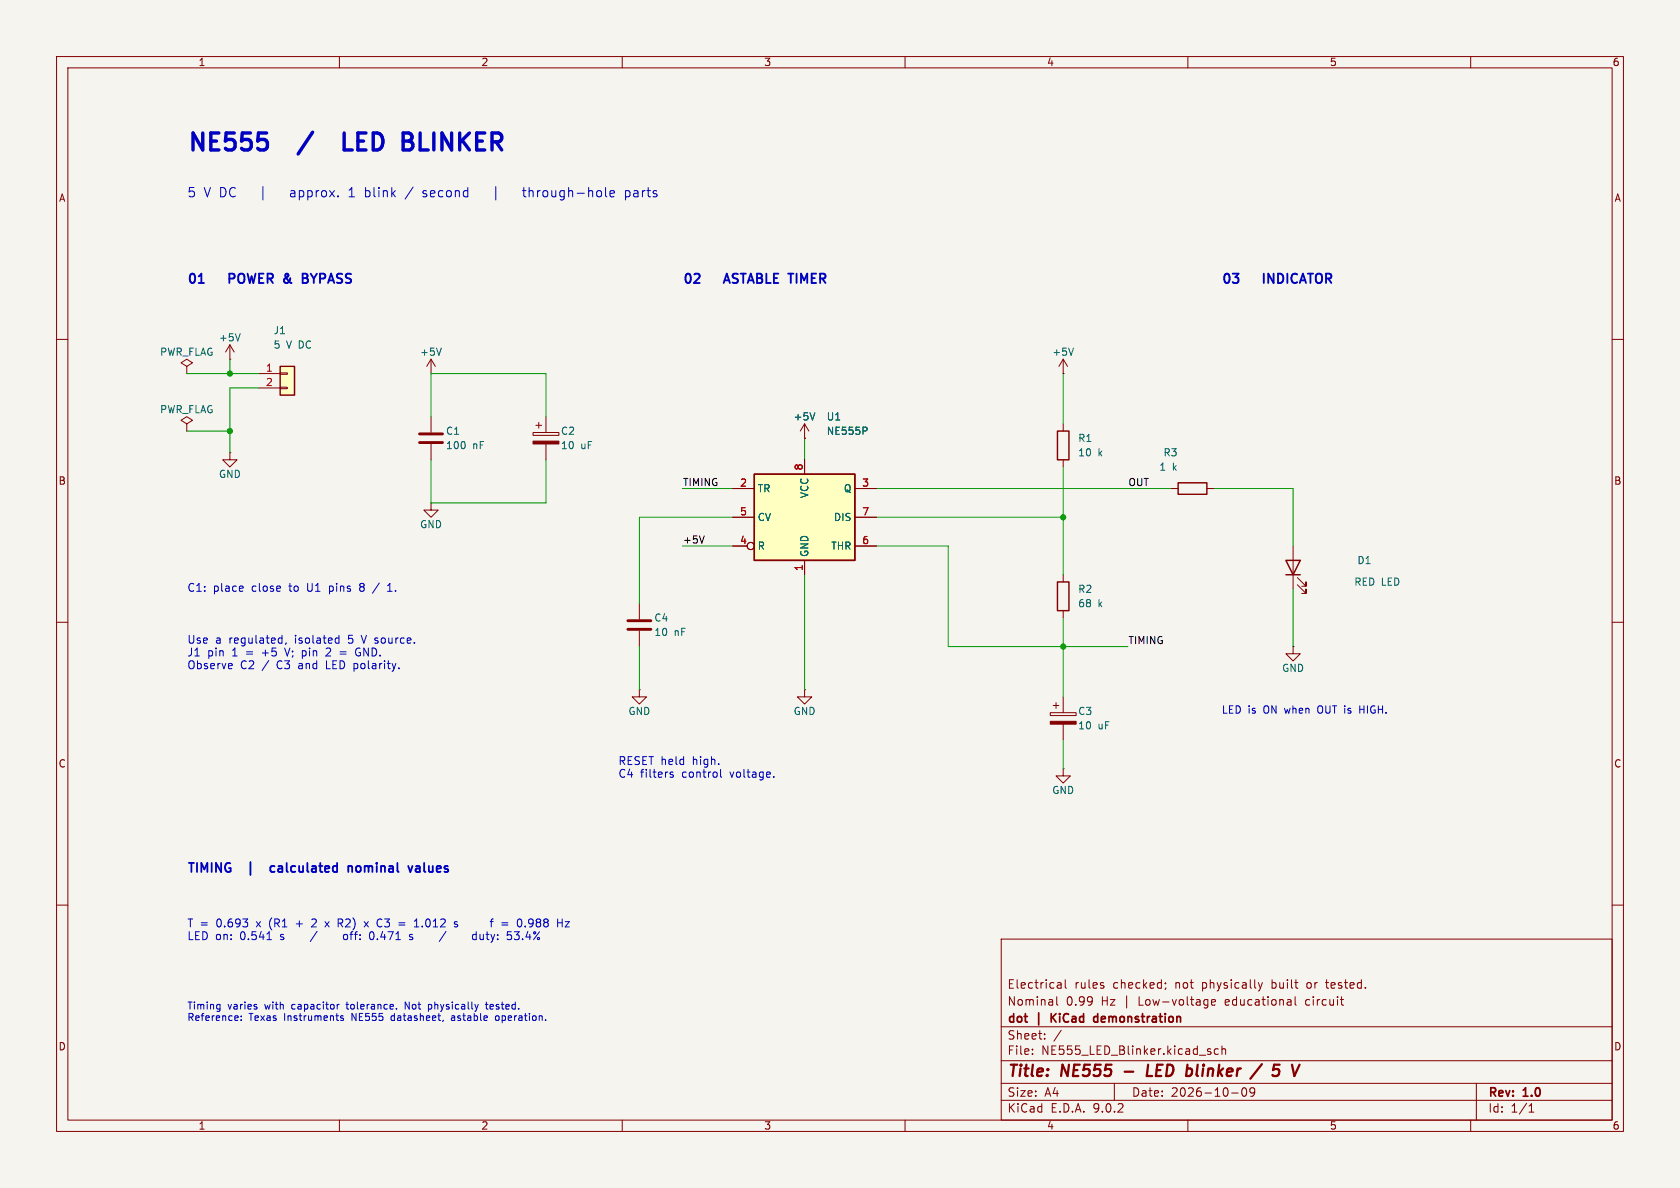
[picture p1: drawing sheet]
(kicad_sch (version 20250114) (generator "eeschema") (generator_version "9.0") (paper "A4") (title_block (title "NE555 - LED blinker / 5 V") (date "2026-10-09") (rev "1.0") (company "dot | KiCad demonstration") (comment 1 "Nominal 0.99 Hz | Low-voltage educational circuit") (comment 2 "Electrical rules checked; not physically built or tested."))
(lib_symbols (symbol "Timer:NE555P"
  (exclude_from_sim no)
  (in_bom yes)
  (on_board yes)
  (property "Reference" "U" (at -10.16 8.89 0) (effects (font (size 1.27 1.27)) (justify left)))
  (property "Value" "NE555P" (at 2.54 8.89 0) (effects (font (size 1.27 1.27)) (justify left)))
  (property "Footprint" "Package_DIP:DIP-8_W7.62mm" (at 16.51 -10.16 0) (effects (font (size 1.27 1.27)) (hide yes)))
  (property "Datasheet" "http://www.ti.com/lit/ds/symlink/ne555.pdf" (at 21.59 -10.16 0) (effects (font (size 1.27 1.27)) (hide yes)))
  (property "Description" "Precision Timers, 555 compatible,  PDIP-8" (at 0 0 0) (effects (font (size 1.27 1.27)) (hide yes)))
  (symbol "NE555P_0_0"
   (pin power_in line (at 0 10.16 270) (length 2.54) (name "VCC" (effects (font (size 1.27 1.27)))) (number "8" (effects (font (size 1.27 1.27)))))
   (pin power_in line (at 0 -10.16 90) (length 2.54) (name "GND" (effects (font (size 1.27 1.27)))) (number "1" (effects (font (size 1.27 1.27))))))
  (symbol "NE555P_0_1"
   (rectangle (start -8.89 -7.62) (end 8.89 7.62) (stroke (width 0.254) (type default)) (fill (type background)))
   (rectangle (start -8.89 -7.62) (end 8.89 7.62) (stroke (width 0.254) (type default)) (fill (type background))))
  (symbol "NE555P_1_1"
   (pin input line (at -12.7 5.08 0) (length 3.81) (name "TR" (effects (font (size 1.27 1.27)))) (number "2" (effects (font (size 1.27 1.27)))))
   (pin input line (at -12.7 0 0) (length 3.81) (name "CV" (effects (font (size 1.27 1.27)))) (number "5" (effects (font (size 1.27 1.27)))))
   (pin input inverted (at -12.7 -5.08 0) (length 3.81) (name "R" (effects (font (size 1.27 1.27)))) (number "4" (effects (font (size 1.27 1.27)))))
   (pin output line (at 12.7 5.08 180) (length 3.81) (name "Q" (effects (font (size 1.27 1.27)))) (number "3" (effects (font (size 1.27 1.27)))))
   (pin input line (at 12.7 0 180) (length 3.81) (name "DIS" (effects (font (size 1.27 1.27)))) (number "7" (effects (font (size 1.27 1.27)))))
   (pin input line (at 12.7 -5.08 180) (length 3.81) (name "THR" (effects (font (size 1.27 1.27)))) (number "6" (effects (font (size 1.27 1.27))))))
  (embedded_fonts no))
(symbol "Device:R"
  (pin_numbers (hide yes))
  (pin_names
   (offset 0))
  (exclude_from_sim no)
  (in_bom yes)
  (on_board yes)
  (property "Reference" "R" (at 2.032 0 90) (effects (font (size 1.27 1.27))))
  (property "Value" "R" (at 0 0 90) (effects (font (size 1.27 1.27))))
  (property "Footprint" "" (at -1.778 0 90) (effects (font (size 1.27 1.27)) (hide yes)))
  (property "Datasheet" "~" (at 0 0 0) (effects (font (size 1.27 1.27)) (hide yes)))
  (property "Description" "Resistor" (at 0 0 0) (effects (font (size 1.27 1.27)) (hide yes)))
  (symbol "R_0_1"
   (rectangle (start -1.016 -2.54) (end 1.016 2.54) (stroke (width 0.254) (type default)) (fill (type none))))
  (symbol "R_1_1"
   (pin passive line (at 0 3.81 270) (length 1.27) (name "~" (effects (font (size 1.27 1.27)))) (number "1" (effects (font (size 1.27 1.27)))))
   (pin passive line (at 0 -3.81 90) (length 1.27) (name "~" (effects (font (size 1.27 1.27)))) (number "2" (effects (font (size 1.27 1.27))))))
  (embedded_fonts no))
(symbol "Device:C"
  (pin_numbers (hide yes))
  (pin_names
   (offset 0.254))
  (exclude_from_sim no)
  (in_bom yes)
  (on_board yes)
  (property "Reference" "C" (at 0.635 2.54 0) (effects (font (size 1.27 1.27)) (justify left)))
  (property "Value" "C" (at 0.635 -2.54 0) (effects (font (size 1.27 1.27)) (justify left)))
  (property "Footprint" "" (at 0.9652 -3.81 0) (effects (font (size 1.27 1.27)) (hide yes)))
  (property "Datasheet" "~" (at 0 0 0) (effects (font (size 1.27 1.27)) (hide yes)))
  (property "Description" "Unpolarized capacitor" (at 0 0 0) (effects (font (size 1.27 1.27)) (hide yes)))
  (symbol "C_0_1"
   (polyline (pts (xy -2.032 0.762) (xy 2.032 0.762)) (stroke (width 0.508) (type default)) (fill (type none)))
   (polyline (pts (xy -2.032 -0.762) (xy 2.032 -0.762)) (stroke (width 0.508) (type default)) (fill (type none))))
  (symbol "C_1_1"
   (pin passive line (at 0 3.81 270) (length 2.794) (name "~" (effects (font (size 1.27 1.27)))) (number "1" (effects (font (size 1.27 1.27)))))
   (pin passive line (at 0 -3.81 90) (length 2.794) (name "~" (effects (font (size 1.27 1.27)))) (number "2" (effects (font (size 1.27 1.27))))))
  (embedded_fonts no))
(symbol "Device:C_Polarized"
  (pin_numbers (hide yes))
  (pin_names
   (offset 0.254))
  (exclude_from_sim no)
  (in_bom yes)
  (on_board yes)
  (property "Reference" "C" (at 0.635 2.54 0) (effects (font (size 1.27 1.27)) (justify left)))
  (property "Value" "C_Polarized" (at 0.635 -2.54 0) (effects (font (size 1.27 1.27)) (justify left)))
  (property "Footprint" "" (at 0.9652 -3.81 0) (effects (font (size 1.27 1.27)) (hide yes)))
  (property "Datasheet" "~" (at 0 0 0) (effects (font (size 1.27 1.27)) (hide yes)))
  (property "Description" "Polarized capacitor" (at 0 0 0) (effects (font (size 1.27 1.27)) (hide yes)))
  (symbol "C_Polarized_0_1"
   (rectangle (start -2.286 0.508) (end 2.286 1.016) (stroke (width 0) (type default)) (fill (type none)))
   (polyline (pts (xy -1.778 2.286) (xy -0.762 2.286)) (stroke (width 0) (type default)) (fill (type none)))
   (polyline (pts (xy -1.27 2.794) (xy -1.27 1.778)) (stroke (width 0) (type default)) (fill (type none)))
   (rectangle (start 2.286 -0.508) (end -2.286 -1.016) (stroke (width 0) (type default)) (fill (type outline))))
  (symbol "C_Polarized_1_1"
   (pin passive line (at 0 3.81 270) (length 2.794) (name "~" (effects (font (size 1.27 1.27)))) (number "1" (effects (font (size 1.27 1.27)))))
   (pin passive line (at 0 -3.81 90) (length 2.794) (name "~" (effects (font (size 1.27 1.27)))) (number "2" (effects (font (size 1.27 1.27))))))
  (embedded_fonts no))
(symbol "Device:LED"
  (pin_numbers (hide yes))
  (pin_names
   (offset 1.016) (hide yes))
  (exclude_from_sim no)
  (in_bom yes)
  (on_board yes)
  (property "Reference" "D" (at 0 2.54 0) (effects (font (size 1.27 1.27))))
  (property "Value" "LED" (at 0 -2.54 0) (effects (font (size 1.27 1.27))))
  (property "Footprint" "" (at 0 0 0) (effects (font (size 1.27 1.27)) (hide yes)))
  (property "Datasheet" "~" (at 0 0 0) (effects (font (size 1.27 1.27)) (hide yes)))
  (property "Description" "Light emitting diode" (at 0 0 0) (effects (font (size 1.27 1.27)) (hide yes)))
  (property "Sim.Pins" "1=K 2=A" (at 0 0 0) (effects (font (size 1.27 1.27)) (hide yes)))
  (symbol "LED_0_1"
   (polyline (pts (xy -3.048 -0.762) (xy -4.572 -2.286) (xy -3.81 -2.286) (xy -4.572 -2.286) (xy -4.572 -1.524)) (stroke (width 0) (type default)) (fill (type none)))
   (polyline (pts (xy -1.778 -0.762) (xy -3.302 -2.286) (xy -2.54 -2.286) (xy -3.302 -2.286) (xy -3.302 -1.524)) (stroke (width 0) (type default)) (fill (type none)))
   (polyline (pts (xy -1.27 0) (xy 1.27 0)) (stroke (width 0) (type default)) (fill (type none)))
   (polyline (pts (xy -1.27 -1.27) (xy -1.27 1.27)) (stroke (width 0.254) (type default)) (fill (type none)))
   (polyline (pts (xy 1.27 -1.27) (xy 1.27 1.27) (xy -1.27 0) (xy 1.27 -1.27)) (stroke (width 0.254) (type default)) (fill (type none))))
  (symbol "LED_1_1"
   (pin passive line (at -3.81 0 0) (length 2.54) (name "K" (effects (font (size 1.27 1.27)))) (number "1" (effects (font (size 1.27 1.27)))))
   (pin passive line (at 3.81 0 180) (length 2.54) (name "A" (effects (font (size 1.27 1.27)))) (number "2" (effects (font (size 1.27 1.27))))))
  (embedded_fonts no))
(symbol "Connector_Generic:Conn_01x02"
  (pin_names
   (offset 1.016) (hide yes))
  (exclude_from_sim no)
  (in_bom yes)
  (on_board yes)
  (property "Reference" "J" (at 0 2.54 0) (effects (font (size 1.27 1.27))))
  (property "Value" "Conn_01x02" (at 0 -5.08 0) (effects (font (size 1.27 1.27))))
  (property "Footprint" "" (at 0 0 0) (effects (font (size 1.27 1.27)) (hide yes)))
  (property "Datasheet" "~" (at 0 0 0) (effects (font (size 1.27 1.27)) (hide yes)))
  (property "Description" "Generic connector, single row, 01x02, script generated (kicad-library-utils/schlib/autogen/connector/)" (at 0 0 0) (effects (font (size 1.27 1.27)) (hide yes)))
  (symbol "Conn_01x02_1_1"
   (rectangle (start -1.27 1.27) (end 1.27 -3.81) (stroke (width 0.254) (type default)) (fill (type background)))
   (rectangle (start -1.27 0.127) (end 0 -0.127) (stroke (width 0.1524) (type default)) (fill (type none)))
   (rectangle (start -1.27 -2.413) (end 0 -2.667) (stroke (width 0.1524) (type default)) (fill (type none)))
   (pin passive line (at -5.08 0 0) (length 3.81) (name "Pin_1" (effects (font (size 1.27 1.27)))) (number "1" (effects (font (size 1.27 1.27)))))
   (pin passive line (at -5.08 -2.54 0) (length 3.81) (name "Pin_2" (effects (font (size 1.27 1.27)))) (number "2" (effects (font (size 1.27 1.27))))))
  (embedded_fonts no))
(symbol "power:+5V"
  (power)
  (pin_numbers (hide yes))
  (pin_names
   (offset 0) (hide yes))
  (exclude_from_sim no)
  (in_bom yes)
  (on_board yes)
  (property "Reference" "#PWR" (at 0 -3.81 0) (effects (font (size 1.27 1.27)) (hide yes)))
  (property "Value" "+5V" (at 0 3.556 0) (effects (font (size 1.27 1.27))))
  (property "Footprint" "" (at 0 0 0) (effects (font (size 1.27 1.27)) (hide yes)))
  (property "Datasheet" "" (at 0 0 0) (effects (font (size 1.27 1.27)) (hide yes)))
  (property "Description" "Power symbol creates a global label with name \"+5V\"" (at 0 0 0) (effects (font (size 1.27 1.27)) (hide yes)))
  (symbol "+5V_0_1"
   (polyline (pts (xy -0.762 1.27) (xy 0 2.54)) (stroke (width 0) (type default)) (fill (type none)))
   (polyline (pts (xy 0 2.54) (xy 0.762 1.27)) (stroke (width 0) (type default)) (fill (type none)))
   (polyline (pts (xy 0 0) (xy 0 2.54)) (stroke (width 0) (type default)) (fill (type none))))
  (symbol "+5V_1_1"
   (pin power_in line (at 0 0 90) (length 0) (name "~" (effects (font (size 1.27 1.27)))) (number "1" (effects (font (size 1.27 1.27))))))
  (embedded_fonts no))
(symbol "power:GND"
  (power)
  (pin_numbers (hide yes))
  (pin_names
   (offset 0) (hide yes))
  (exclude_from_sim no)
  (in_bom yes)
  (on_board yes)
  (property "Reference" "#PWR" (at 0 -6.35 0) (effects (font (size 1.27 1.27)) (hide yes)))
  (property "Value" "GND" (at 0 -3.81 0) (effects (font (size 1.27 1.27))))
  (property "Footprint" "" (at 0 0 0) (effects (font (size 1.27 1.27)) (hide yes)))
  (property "Datasheet" "" (at 0 0 0) (effects (font (size 1.27 1.27)) (hide yes)))
  (property "Description" "Power symbol creates a global label with name \"GND\" , ground" (at 0 0 0) (effects (font (size 1.27 1.27)) (hide yes)))
  (symbol "GND_0_1"
   (polyline (pts (xy 0 0) (xy 0 -1.27) (xy 1.27 -1.27) (xy 0 -2.54) (xy -1.27 -1.27) (xy 0 -1.27)) (stroke (width 0) (type default)) (fill (type none))))
  (symbol "GND_1_1"
   (pin power_in line (at 0 0 270) (length 0) (name "~" (effects (font (size 1.27 1.27)))) (number "1" (effects (font (size 1.27 1.27))))))
  (embedded_fonts no))
(symbol "power:PWR_FLAG"
  (power)
  (pin_numbers (hide yes))
  (pin_names
   (offset 0) (hide yes))
  (exclude_from_sim no)
  (in_bom yes)
  (on_board yes)
  (property "Reference" "#FLG" (at 0 1.905 0) (effects (font (size 1.27 1.27)) (hide yes)))
  (property "Value" "PWR_FLAG" (at 0 3.81 0) (effects (font (size 1.27 1.27))))
  (property "Footprint" "" (at 0 0 0) (effects (font (size 1.27 1.27)) (hide yes)))
  (property "Datasheet" "~" (at 0 0 0) (effects (font (size 1.27 1.27)) (hide yes)))
  (property "Description" "Special symbol for telling ERC where power comes from" (at 0 0 0) (effects (font (size 1.27 1.27)) (hide yes)))
  (symbol "PWR_FLAG_0_0"
   (pin power_out line (at 0 0 90) (length 0) (name "~" (effects (font (size 1.27 1.27)))) (number "1" (effects (font (size 1.27 1.27))))))
  (symbol "PWR_FLAG_0_1"
   (polyline (pts (xy 0 0) (xy 0 1.27) (xy -1.016 1.905) (xy 0 2.54) (xy 1.016 1.905) (xy 0 1.27)) (stroke (width 0) (type default)) (fill (type none))))
  (embedded_fonts no)))
(symbol (lib_id "Connector_Generic:Conn_01x02") (at 50.8 66.04 0) (unit 1) (exclude_from_sim no) (in_bom yes) (on_board yes) (dnp no)(property "Reference" "J1" (at 48.26 58.42 0) (effects (font (size 1.27 1.27)) (justify left)))(property "Value" "5 V DC" (at 48.26 60.96 0) (effects (font (size 1.27 1.27)) (justify left)))(property "Footprint" "Connector_PinHeader_2.54mm:PinHeader_1x02_P2.54mm_Vertical" (at 50.8 66.04 0) (effects (font (size 1.27 1.27)) (justify left) (hide yes)))(property "Datasheet" "" (at 50.8 66.04 0) (effects (font (size 1.27 1.27)) (justify left) (hide yes))) )
(wire (pts (xy 45.72 66.04) (xy 40.64 66.04)) (stroke (width 0) (type default)))
(wire (pts (xy 40.64 66.04) (xy 40.64 63.5)) (stroke (width 0) (type default)))
(symbol (lib_id "power:+5V") (at 40.64 63.5 0) (unit 1) (exclude_from_sim no) (in_bom no) (on_board no) (dnp no)(property "Reference" "#PWR0001" (at 40.64 63.5 0) (effects (font (size 1.27 1.27)) (justify left) (hide yes)))(property "Value" "+5V" (at 40.64 59.69 0) (effects (font (size 1.27 1.27)) ))(property "Footprint" "" (at 40.64 63.5 0) (effects (font (size 1.27 1.27)) (justify left) (hide yes)))(property "Datasheet" "" (at 40.64 63.5 0) (effects (font (size 1.27 1.27)) (justify left) (hide yes))) )
(wire (pts (xy 45.72 68.58) (xy 40.64 68.58)) (stroke (width 0) (type default)))
(wire (pts (xy 40.64 68.58) (xy 40.64 76.2)) (stroke (width 0) (type default)))
(wire (pts (xy 40.64 76.2) (xy 40.64 80.01)) (stroke (width 0) (type default)))
(symbol (lib_id "power:GND") (at 40.64 80.01 0) (unit 1) (exclude_from_sim no) (in_bom no) (on_board no) (dnp no)(property "Reference" "#PWR0002" (at 40.64 80.01 0) (effects (font (size 1.27 1.27)) (justify left) (hide yes)))(property "Value" "GND" (at 40.64 83.82000000000001 0) (effects (font (size 1.27 1.27)) ))(property "Footprint" "" (at 40.64 80.01 0) (effects (font (size 1.27 1.27)) (justify left) (hide yes)))(property "Datasheet" "" (at 40.64 80.01 0) (effects (font (size 1.27 1.27)) (justify left) (hide yes))) )
(wire (pts (xy 40.64 66.04) (xy 33.02 66.04)) (stroke (width 0) (type default)))
(symbol (lib_id "power:PWR_FLAG") (at 33.02 66.04 0) (unit 1) (exclude_from_sim no) (in_bom no) (on_board no) (dnp no)(property "Reference" "#FLG0003" (at 33.02 66.04 0) (effects (font (size 1.27 1.27)) (justify left) (hide yes)))(property "Value" "PWR_FLAG" (at 33.02 62.230000000000004 0) (effects (font (size 1.27 1.27)) ))(property "Footprint" "" (at 33.02 66.04 0) (effects (font (size 1.27 1.27)) (justify left) (hide yes)))(property "Datasheet" "" (at 33.02 66.04 0) (effects (font (size 1.27 1.27)) (justify left) (hide yes))) )
(junction (at 40.64 66.04) (diameter 0) (color 0 0 0 0))
(wire (pts (xy 40.64 76.2) (xy 33.02 76.2)) (stroke (width 0) (type default)))
(symbol (lib_id "power:PWR_FLAG") (at 33.02 76.2 0) (unit 1) (exclude_from_sim no) (in_bom no) (on_board no) (dnp no)(property "Reference" "#FLG0004" (at 33.02 76.2 0) (effects (font (size 1.27 1.27)) (justify left) (hide yes)))(property "Value" "PWR_FLAG" (at 33.02 72.39 0) (effects (font (size 1.27 1.27)) ))(property "Footprint" "" (at 33.02 76.2 0) (effects (font (size 1.27 1.27)) (justify left) (hide yes)))(property "Datasheet" "" (at 33.02 76.2 0) (effects (font (size 1.27 1.27)) (justify left) (hide yes))) )
(junction (at 40.64 76.2) (diameter 0) (color 0 0 0 0))
(symbol (lib_id "Device:C") (at 76.2 77.47 0) (unit 1) (exclude_from_sim no) (in_bom yes) (on_board yes) (dnp no)(property "Reference" "C1" (at 78.74000000000001 76.2 0) (effects (font (size 1.27 1.27)) (justify left)))(property "Value" "100 nF" (at 78.74000000000001 78.74 0) (effects (font (size 1.27 1.27)) (justify left)))(property "Footprint" "Capacitor_THT:C_Disc_D5.0mm_W2.5mm_P2.50mm" (at 76.2 77.47 0) (effects (font (size 1.27 1.27)) (justify left) (hide yes)))(property "Datasheet" "" (at 76.2 77.47 0) (effects (font (size 1.27 1.27)) (justify left) (hide yes))) )
(symbol (lib_id "Device:C_Polarized") (at 96.52 77.47 0) (unit 1) (exclude_from_sim no) (in_bom yes) (on_board yes) (dnp no)(property "Reference" "C2" (at 99.06 76.2 0) (effects (font (size 1.27 1.27)) (justify left)))(property "Value" "10 uF" (at 99.06 78.74 0) (effects (font (size 1.27 1.27)) (justify left)))(property "Footprint" "Capacitor_THT:CP_Radial_D5.0mm_P2.00mm" (at 96.52 77.47 0) (effects (font (size 1.27 1.27)) (justify left) (hide yes)))(property "Datasheet" "" (at 96.52 77.47 0) (effects (font (size 1.27 1.27)) (justify left) (hide yes))) )
(wire (pts (xy 76.2 73.66) (xy 76.2 66.04)) (stroke (width 0) (type default)))
(wire (pts (xy 76.2 66.04) (xy 96.52 66.04)) (stroke (width 0) (type default)))
(wire (pts (xy 96.52 66.04) (xy 96.52 73.66)) (stroke (width 0) (type default)))
(symbol (lib_id "power:+5V") (at 76.2 66.04 0) (unit 1) (exclude_from_sim no) (in_bom no) (on_board no) (dnp no)(property "Reference" "#PWR0005" (at 76.2 66.04 0) (effects (font (size 1.27 1.27)) (justify left) (hide yes)))(property "Value" "+5V" (at 76.2 62.230000000000004 0) (effects (font (size 1.27 1.27)) ))(property "Footprint" "" (at 76.2 66.04 0) (effects (font (size 1.27 1.27)) (justify left) (hide yes)))(property "Datasheet" "" (at 76.2 66.04 0) (effects (font (size 1.27 1.27)) (justify left) (hide yes))) )
(wire (pts (xy 76.2 81.28) (xy 76.2 88.9)) (stroke (width 0) (type default)))
(wire (pts (xy 76.2 88.9) (xy 96.52 88.9)) (stroke (width 0) (type default)))
(wire (pts (xy 96.52 88.9) (xy 96.52 81.28)) (stroke (width 0) (type default)))
(symbol (lib_id "power:GND") (at 76.2 88.9 0) (unit 1) (exclude_from_sim no) (in_bom no) (on_board no) (dnp no)(property "Reference" "#PWR0006" (at 76.2 88.9 0) (effects (font (size 1.27 1.27)) (justify left) (hide yes)))(property "Value" "GND" (at 76.2 92.71000000000001 0) (effects (font (size 1.27 1.27)) ))(property "Footprint" "" (at 76.2 88.9 0) (effects (font (size 1.27 1.27)) (justify left) (hide yes)))(property "Datasheet" "" (at 76.2 88.9 0) (effects (font (size 1.27 1.27)) (justify left) (hide yes))) )
(symbol (lib_id "Timer:NE555P") (at 142.24 91.44 0) (unit 1) (exclude_from_sim no) (in_bom yes) (on_board yes) (dnp no)(property "Reference" "U1" (at 146.05 73.66 0) (effects (font (size 1.27 1.27)) (justify left)))(property "Value" "NE555P" (at 146.05 76.2 0) (effects (font (size 1.27 1.27)) (justify left)))(property "Footprint" "Package_DIP:DIP-8_W7.62mm" (at 142.24 91.44 0) (effects (font (size 1.27 1.27)) (justify left) (hide yes)))(property "Datasheet" "https://www.ti.com/lit/ds/symlink/ne555.pdf" (at 142.24 91.44 0) (effects (font (size 1.27 1.27)) (justify left) (hide yes))) )
(wire (pts (xy 142.24 81.28) (xy 142.24 77.47)) (stroke (width 0) (type default)))
(symbol (lib_id "power:+5V") (at 142.24 77.47 0) (unit 1) (exclude_from_sim no) (in_bom no) (on_board no) (dnp no)(property "Reference" "#PWR0007" (at 142.24 77.47 0) (effects (font (size 1.27 1.27)) (justify left) (hide yes)))(property "Value" "+5V" (at 142.24 73.66 0) (effects (font (size 1.27 1.27)) ))(property "Footprint" "" (at 142.24 77.47 0) (effects (font (size 1.27 1.27)) (justify left) (hide yes)))(property "Datasheet" "" (at 142.24 77.47 0) (effects (font (size 1.27 1.27)) (justify left) (hide yes))) )
(wire (pts (xy 142.24 101.6) (xy 142.24 121.92)) (stroke (width 0) (type default)))
(symbol (lib_id "power:GND") (at 142.24 121.92 0) (unit 1) (exclude_from_sim no) (in_bom no) (on_board no) (dnp no)(property "Reference" "#PWR0008" (at 142.24 121.92 0) (effects (font (size 1.27 1.27)) (justify left) (hide yes)))(property "Value" "GND" (at 142.24 125.73 0) (effects (font (size 1.27 1.27)) ))(property "Footprint" "" (at 142.24 121.92 0) (effects (font (size 1.27 1.27)) (justify left) (hide yes)))(property "Datasheet" "" (at 142.24 121.92 0) (effects (font (size 1.27 1.27)) (justify left) (hide yes))) )
(wire (pts (xy 129.54 86.36) (xy 120.65 86.36)) (stroke (width 0) (type default)))
(label "TIMING" (at 120.65 86.36 0) (effects (font (size 1.27 1.27)) (justify left bottom)))
(wire (pts (xy 129.54 96.52) (xy 120.65 96.52)) (stroke (width 0) (type default)))
(label "+5V" (at 120.65 96.52 0) (effects (font (size 1.27 1.27)) (justify left bottom)))
(wire (pts (xy 129.54 91.44) (xy 113.03 91.44)) (stroke (width 0) (type default)))
(wire (pts (xy 113.03 91.44) (xy 113.03 106.68)) (stroke (width 0) (type default)))
(symbol (lib_id "Device:C") (at 113.03 110.49 0) (unit 1) (exclude_from_sim no) (in_bom yes) (on_board yes) (dnp no)(property "Reference" "C4" (at 115.57000000000001 109.22 0) (effects (font (size 1.27 1.27)) (justify left)))(property "Value" "10 nF" (at 115.57000000000001 111.75999999999999 0) (effects (font (size 1.27 1.27)) (justify left)))(property "Footprint" "Capacitor_THT:C_Disc_D5.0mm_W2.5mm_P2.50mm" (at 113.03 110.49 0) (effects (font (size 1.27 1.27)) (justify left) (hide yes)))(property "Datasheet" "" (at 113.03 110.49 0) (effects (font (size 1.27 1.27)) (justify left) (hide yes))) )
(wire (pts (xy 113.03 114.3) (xy 113.03 121.92)) (stroke (width 0) (type default)))
(symbol (lib_id "power:GND") (at 113.03 121.92 0) (unit 1) (exclude_from_sim no) (in_bom no) (on_board no) (dnp no)(property "Reference" "#PWR0009" (at 113.03 121.92 0) (effects (font (size 1.27 1.27)) (justify left) (hide yes)))(property "Value" "GND" (at 113.03 125.73 0) (effects (font (size 1.27 1.27)) ))(property "Footprint" "" (at 113.03 121.92 0) (effects (font (size 1.27 1.27)) (justify left) (hide yes)))(property "Datasheet" "" (at 113.03 121.92 0) (effects (font (size 1.27 1.27)) (justify left) (hide yes))) )
(symbol (lib_id "Device:R") (at 187.96 78.74 0) (unit 1) (exclude_from_sim no) (in_bom yes) (on_board yes) (dnp no)(property "Reference" "R1" (at 190.5 77.47 0) (effects (font (size 1.27 1.27)) (justify left)))(property "Value" "10 k" (at 190.5 80.00999999999999 0) (effects (font (size 1.27 1.27)) (justify left)))(property "Footprint" "Resistor_THT:R_Axial_DIN0207_L6.3mm_D2.5mm_P10.16mm_Horizontal" (at 187.96 78.74 0) (effects (font (size 1.27 1.27)) (justify left) (hide yes)))(property "Datasheet" "" (at 187.96 78.74 0) (effects (font (size 1.27 1.27)) (justify left) (hide yes))) )
(symbol (lib_id "Device:R") (at 187.96 105.41 0) (unit 1) (exclude_from_sim no) (in_bom yes) (on_board yes) (dnp no)(property "Reference" "R2" (at 190.5 104.14 0) (effects (font (size 1.27 1.27)) (justify left)))(property "Value" "68 k" (at 190.5 106.67999999999999 0) (effects (font (size 1.27 1.27)) (justify left)))(property "Footprint" "Resistor_THT:R_Axial_DIN0207_L6.3mm_D2.5mm_P10.16mm_Horizontal" (at 187.96 105.41 0) (effects (font (size 1.27 1.27)) (justify left) (hide yes)))(property "Datasheet" "" (at 187.96 105.41 0) (effects (font (size 1.27 1.27)) (justify left) (hide yes))) )
(symbol (lib_id "Device:C_Polarized") (at 187.96 127 0) (unit 1) (exclude_from_sim no) (in_bom yes) (on_board yes) (dnp no)(property "Reference" "C3" (at 190.5 125.73 0) (effects (font (size 1.27 1.27)) (justify left)))(property "Value" "10 uF" (at 190.5 128.27 0) (effects (font (size 1.27 1.27)) (justify left)))(property "Footprint" "Capacitor_THT:CP_Radial_D5.0mm_P2.00mm" (at 187.96 127 0) (effects (font (size 1.27 1.27)) (justify left) (hide yes)))(property "Datasheet" "" (at 187.96 127 0) (effects (font (size 1.27 1.27)) (justify left) (hide yes))) )
(wire (pts (xy 187.96 74.93) (xy 187.96 66.04)) (stroke (width 0) (type default)))
(symbol (lib_id "power:+5V") (at 187.96 66.04 0) (unit 1) (exclude_from_sim no) (in_bom no) (on_board no) (dnp no)(property "Reference" "#PWR0010" (at 187.96 66.04 0) (effects (font (size 1.27 1.27)) (justify left) (hide yes)))(property "Value" "+5V" (at 187.96 62.230000000000004 0) (effects (font (size 1.27 1.27)) ))(property "Footprint" "" (at 187.96 66.04 0) (effects (font (size 1.27 1.27)) (justify left) (hide yes)))(property "Datasheet" "" (at 187.96 66.04 0) (effects (font (size 1.27 1.27)) (justify left) (hide yes))) )
(wire (pts (xy 187.96 82.55) (xy 187.96 91.44)) (stroke (width 0) (type default)))
(wire (pts (xy 187.96 91.44) (xy 187.96 101.6)) (stroke (width 0) (type default)))
(junction (at 187.96 91.44) (diameter 0) (color 0 0 0 0))
(wire (pts (xy 154.94 91.44) (xy 187.96 91.44)) (stroke (width 0) (type default)))
(wire (pts (xy 187.96 109.22) (xy 187.96 114.3)) (stroke (width 0) (type default)))
(wire (pts (xy 187.96 114.3) (xy 187.96 123.19)) (stroke (width 0) (type default)))
(junction (at 187.96 114.3) (diameter 0) (color 0 0 0 0))
(wire (pts (xy 154.94 96.52) (xy 167.64 96.52)) (stroke (width 0) (type default)))
(wire (pts (xy 167.64 96.52) (xy 167.64 114.3)) (stroke (width 0) (type default)))
(wire (pts (xy 167.64 114.3) (xy 187.96 114.3)) (stroke (width 0) (type default)))
(wire (pts (xy 187.96 114.3) (xy 199.39 114.3)) (stroke (width 0) (type default)))
(label "TIMING" (at 199.39 114.3 0) (effects (font (size 1.27 1.27)) (justify left bottom)))
(wire (pts (xy 187.96 130.81) (xy 187.96 135.89)) (stroke (width 0) (type default)))
(symbol (lib_id "power:GND") (at 187.96 135.89 0) (unit 1) (exclude_from_sim no) (in_bom no) (on_board no) (dnp no)(property "Reference" "#PWR0011" (at 187.96 135.89 0) (effects (font (size 1.27 1.27)) (justify left) (hide yes)))(property "Value" "GND" (at 187.96 139.7 0) (effects (font (size 1.27 1.27)) ))(property "Footprint" "" (at 187.96 135.89 0) (effects (font (size 1.27 1.27)) (justify left) (hide yes)))(property "Datasheet" "" (at 187.96 135.89 0) (effects (font (size 1.27 1.27)) (justify left) (hide yes))) )
(wire (pts (xy 154.94 86.36) (xy 207.01 86.36)) (stroke (width 0) (type default)))
(label "OUT" (at 199.39 86.36 0) (effects (font (size 1.27 1.27)) (justify left bottom)))
(symbol (lib_id "Device:R") (at 210.82 86.36 90) (unit 1) (exclude_from_sim no) (in_bom yes) (on_board yes) (dnp no)(property "Reference" "R3" (at 208.28 80.01 90) (effects (font (size 1.27 1.27)) (justify left)))(property "Value" "1 k" (at 208.28 82.55 90) (effects (font (size 1.27 1.27)) (justify left)))(property "Footprint" "Resistor_THT:R_Axial_DIN0207_L6.3mm_D2.5mm_P10.16mm_Horizontal" (at 210.82 86.36 0) (effects (font (size 1.27 1.27)) (justify left) (hide yes)))(property "Datasheet" "" (at 210.82 86.36 0) (effects (font (size 1.27 1.27)) (justify left) (hide yes))) )
(wire (pts (xy 214.63 86.36) (xy 228.6 86.36)) (stroke (width 0) (type default)))
(wire (pts (xy 228.6 86.36) (xy 228.6 96.52)) (stroke (width 0) (type default)))
(symbol (lib_id "Device:LED") (at 228.6 100.33 90) (unit 1) (exclude_from_sim no) (in_bom yes) (on_board yes) (dnp no)(property "Reference" "D1" (at 242.57 99.06 90) (effects (font (size 1.27 1.27)) (justify left)))(property "Value" "RED LED" (at 247.65 102.87 90) (effects (font (size 1.27 1.27)) (justify left)))(property "Footprint" "LED_THT:LED_D5.0mm" (at 228.6 100.33 0) (effects (font (size 1.27 1.27)) (justify left) (hide yes)))(property "Datasheet" "" (at 228.6 100.33 0) (effects (font (size 1.27 1.27)) (justify left) (hide yes))) )
(wire (pts (xy 228.6 104.14) (xy 228.6 114.3)) (stroke (width 0) (type default)))
(symbol (lib_id "power:GND") (at 228.6 114.3 0) (unit 1) (exclude_from_sim no) (in_bom no) (on_board no) (dnp no)(property "Reference" "#PWR0012" (at 228.6 114.3 0) (effects (font (size 1.27 1.27)) (justify left) (hide yes)))(property "Value" "GND" (at 228.6 118.11 0) (effects (font (size 1.27 1.27)) ))(property "Footprint" "" (at 228.6 114.3 0) (effects (font (size 1.27 1.27)) (justify left) (hide yes)))(property "Datasheet" "" (at 228.6 114.3 0) (effects (font (size 1.27 1.27)) (justify left) (hide yes))) )
(text "NE555  /  LED BLINKER" (at 33.02 25.4 0) (effects (font (size 3 3) (bold yes)) (justify left)))
(text "5 V DC   |   approx. 1 blink / second   |   through-hole parts" (at 33.02 34.29 0) (effects (font (size 1.65 1.65)) (justify left)))
(text "01   POWER & BYPASS" (at 33.02 49.53 0) (effects (font (size 1.65 1.65) (bold yes)) (justify left)))
(text "02   ASTABLE TIMER" (at 120.65 49.53 0) (effects (font (size 1.65 1.65) (bold yes)) (justify left)))
(text "03   INDICATOR" (at 215.9 49.53 0) (effects (font (size 1.65 1.65) (bold yes)) (justify left)))
(text "C1: place close to U1 pins 8 / 1." (at 33.02 104.14 0) (effects (font (size 1.4 1.4)) (justify left)))
(text "Use a regulated, isolated 5 V source.\nJ1 pin 1 = +5 V; pin 2 = GND.\nObserve C2 / C3 and LED polarity." (at 33.02 115.57 0) (effects (font (size 1.4 1.4)) (justify left)))
(text "RESET held high.\nC4 filters control voltage." (at 109.22 135.89 0) (effects (font (size 1.4 1.4)) (justify left)))
(text "LED is ON when OUT is HIGH." (at 215.9 125.73 0) (effects (font (size 1.3 1.3)) (justify left)))
(text "TIMING  |  calculated nominal values" (at 33.02 153.67 0) (effects (font (size 1.6 1.6) (bold yes)) (justify left)))
(text "T = 0.693 x (R1 + 2 x R2) x C3 = 1.012 s     f = 0.988 Hz\nLED on: 0.541 s    /    off: 0.471 s    /    duty: 53.4%" (at 33.02 164.59 0) (effects (font (size 1.4 1.4)) (justify left)))
(text "Timing varies with capacitor tolerance. Not physically tested.\nReference: Texas Instruments NE555 datasheet, astable operation." (at 33.02 179.07 0) (effects (font (size 1.25 1.25)) (justify left)))
(sheet_instances (path "" (page "1"))) (embedded_fonts no))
